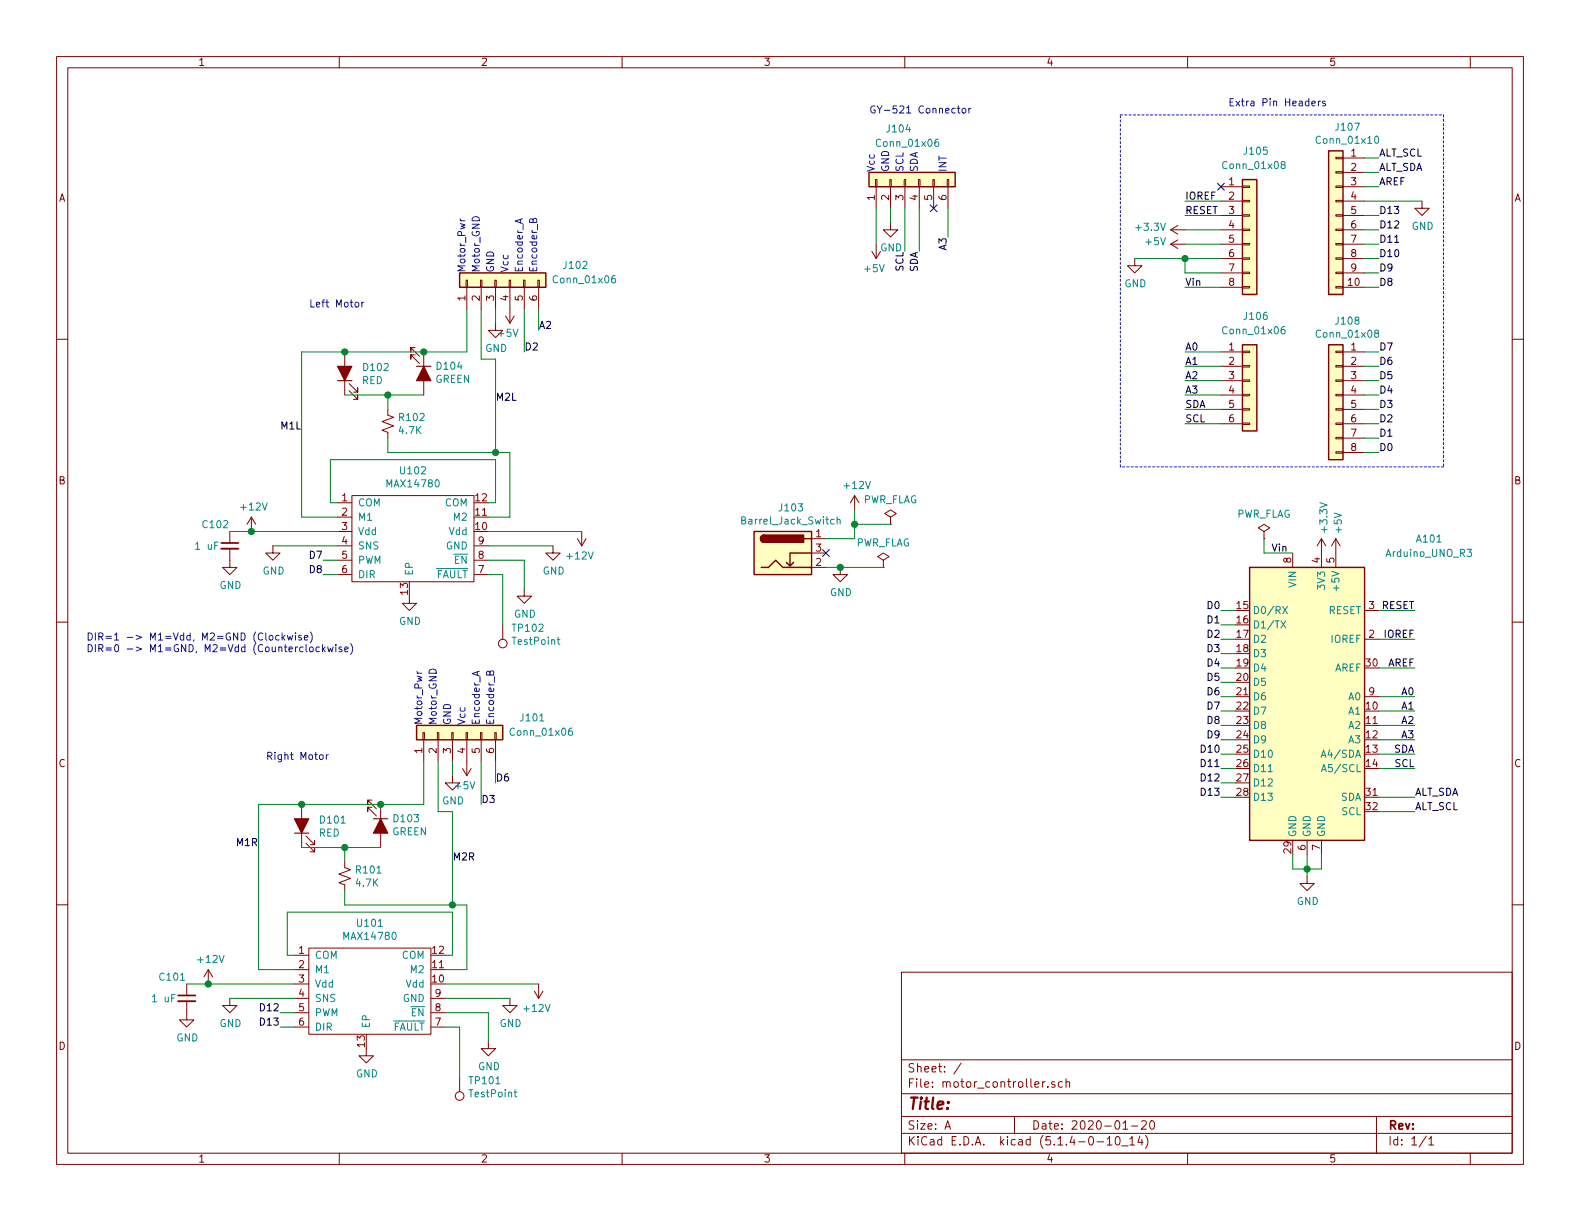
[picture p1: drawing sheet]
EESchema Schematic File Version 4
LIBS:motor_controller-cache
EELAYER 30 0
EELAYER END
$Descr A 11000 8500
encoding utf-8
Sheet 1 1
Title ""
Date "2020-01-20"
Rev ""
Comp ""
Comment1 ""
Comment2 ""
Comment3 ""
Comment4 ""
$EndDescr
$Comp
L motor_controller:MAX14780 U101
U 1 1
P 2550 6800
F 0 "U101" H 2575 7175 50  0000 C CNN
F 1 "MAX14780" H 2575 7084 50  0000 C CNN
F 2 "motor_controller:max14870" H 2550 6800 50  0001 C CNN
F 3 "https://datasheets.maximintegrated.com/en/ds/MAX14870-MAX14872.pdf" H 2550 6800 50  0001 C CNN
	1    2550 6800
	1    0    0    -1  
$EndComp
$Comp
L Connector_Generic:Conn_01x06 J106
U 1 1
P 8700 2650
F 0 "J106" H 8650 3100 50  0000 L CNN
F 1 "Conn_01x06" H 8500 3000 50  0000 L CNN
F 2 "Connector_PinHeader_2.54mm:PinHeader_1x06_P2.54mm_Vertical" H 8700 2650 50  0001 C CNN
F 3 "~" H 8700 2650 50  0001 C CNN
	1    8700 2650
	1    0    0    -1  
$EndComp
$Comp
L Connector_Generic:Conn_01x08 J105
U 1 1
P 8700 1600
F 0 "J105" H 8650 2150 50  0000 L CNN
F 1 "Conn_01x08" H 8500 2050 50  0000 L CNN
F 2 "Connector_PinHeader_2.54mm:PinHeader_1x08_P2.54mm_Vertical" H 8700 1600 50  0001 C CNN
F 3 "~" H 8700 1600 50  0001 C CNN
	1    8700 1600
	1    0    0    -1  
$EndComp
$Comp
L Connector_Generic:Conn_01x08 J108
U 1 1
P 9300 2750
F 0 "J108" H 9218 3267 50  0000 C CNN
F 1 "Conn_01x08" H 9218 3176 50  0000 C CNN
F 2 "Connector_PinHeader_2.54mm:PinHeader_1x08_P2.54mm_Vertical" H 9300 2750 50  0001 C CNN
F 3 "~" H 9300 2750 50  0001 C CNN
	1    9300 2750
	-1   0    0    -1  
$EndComp
$Comp
L Connector_Generic:Conn_01x10 J107
U 1 1
P 9300 1500
F 0 "J107" H 9218 2117 50  0000 C CNN
F 1 "Conn_01x10" H 9218 2026 50  0000 C CNN
F 2 "Connector_PinHeader_2.54mm:PinHeader_1x10_P2.54mm_Vertical" H 9300 1500 50  0001 C CNN
F 3 "~" H 9300 1500 50  0001 C CNN
	1    9300 1500
	-1   0    0    -1  
$EndComp
Wire Wire Line
	8500 2450 8250 2450
Wire Wire Line
	8500 2550 8250 2550
Wire Wire Line
	8500 2650 8250 2650
Wire Wire Line
	8500 2750 8250 2750
Wire Wire Line
	8500 2850 8250 2850
Wire Wire Line
	8500 2950 8250 2950
Text Label 8250 1500 0    50   ~ 0
RESET
Text Label 8250 1400 0    50   ~ 0
IOREF
Wire Wire Line
	8500 1400 8250 1400
Wire Wire Line
	8500 1500 8250 1500
Wire Wire Line
	8500 1600 8250 1600
Wire Wire Line
	8500 1700 8250 1700
Wire Wire Line
	8500 1900 8250 1900
Wire Wire Line
	8500 2000 8250 2000
NoConn ~ 8500 1300
Text Label 9600 3150 0    50   ~ 0
D0
Text Label 9600 3050 0    50   ~ 0
D1
Text Label 9600 2850 0    50   ~ 0
D3
Text Label 9600 2750 0    50   ~ 0
D4
Text Label 9600 2650 0    50   ~ 0
D5
Text Label 9600 2550 0    50   ~ 0
D6
Text Label 9600 2450 0    50   ~ 0
D7
Text Label 9600 2950 0    50   ~ 0
D2
Text Label 9600 2000 0    50   ~ 0
D8
Text Label 9600 1900 0    50   ~ 0
D9
Text Label 9600 1800 0    50   ~ 0
D10
Text Label 9600 1700 0    50   ~ 0
D11
Text Label 9600 1600 0    50   ~ 0
D12
Text Label 9600 1500 0    50   ~ 0
D13
Text Label 9600 1300 0    50   ~ 0
AREF
Text Label 8250 2850 0    50   ~ 0
SDA
Text Label 8250 2950 0    50   ~ 0
SCL
Wire Wire Line
	9500 1100 9600 1100
Wire Wire Line
	9500 1200 9600 1200
Wire Wire Line
	9500 1300 9600 1300
Wire Wire Line
	9500 1500 9600 1500
Wire Wire Line
	9500 1600 9600 1600
Wire Wire Line
	9500 1700 9600 1700
Wire Wire Line
	9500 1800 9600 1800
Wire Wire Line
	9500 1900 9600 1900
Wire Wire Line
	9500 2000 9600 2000
Wire Wire Line
	9500 2450 9600 2450
Wire Wire Line
	9500 2550 9600 2550
Wire Wire Line
	9500 2650 9600 2650
Wire Wire Line
	9500 2750 9600 2750
Wire Wire Line
	9500 2850 9600 2850
Wire Wire Line
	9500 2950 9600 2950
Wire Wire Line
	9500 3050 9600 3050
Wire Wire Line
	9500 3150 9600 3150
$Comp
L power:+5V #PWR0124
U 1 1
P 8250 1700
F 0 "#PWR0124" H 8250 1550 50  0001 C CNN
F 1 "+5V" V 8265 1828 50  0000 L CNN
F 2 "" H 8250 1700 50  0001 C CNN
F 3 "" H 8250 1700 50  0001 C CNN
	1    8250 1700
	0    -1   -1   0   
$EndComp
$Comp
L power:+3.3V #PWR0123
U 1 1
P 8250 1600
F 0 "#PWR0123" H 8250 1450 50  0001 C CNN
F 1 "+3.3V" V 8265 1728 50  0000 L CNN
F 2 "" H 8250 1600 50  0001 C CNN
F 3 "" H 8250 1600 50  0001 C CNN
	1    8250 1600
	0    -1   -1   0   
$EndComp
$Comp
L power:GND #PWR0122
U 1 1
P 7900 1800
F 0 "#PWR0122" H 7900 1550 50  0001 C CNN
F 1 "GND" H 7905 1627 50  0000 C CNN
F 2 "" H 7900 1800 50  0001 C CNN
F 3 "" H 7900 1800 50  0001 C CNN
	1    7900 1800
	1    0    0    -1  
$EndComp
Wire Wire Line
	7900 1800 8250 1800
Wire Wire Line
	8250 1900 8250 1800
Connection ~ 8250 1800
Wire Wire Line
	8250 1800 8500 1800
$Comp
L power:GND #PWR0125
U 1 1
P 9900 1400
F 0 "#PWR0125" H 9900 1150 50  0001 C CNN
F 1 "GND" H 9905 1227 50  0000 C CNN
F 2 "" H 9900 1400 50  0001 C CNN
F 3 "" H 9900 1400 50  0001 C CNN
	1    9900 1400
	1    0    0    -1  
$EndComp
Wire Wire Line
	9500 1400 9900 1400
Wire Notes Line
	10050 800  10050 3250
Wire Notes Line
	10050 3250 7800 3250
Wire Notes Line
	7800 3250 7800 800 
Wire Notes Line
	7800 800  10050 800 
$Comp
L power:+5V #PWR0117
U 1 1
P 6100 1700
F 0 "#PWR0117" H 6100 1550 50  0001 C CNN
F 1 "+5V" H 6115 1873 50  0000 C CNN
F 2 "" H 6100 1700 50  0001 C CNN
F 3 "" H 6100 1700 50  0001 C CNN
	1    6100 1700
	-1   0    0    1   
$EndComp
$Comp
L power:GND #PWR0118
U 1 1
P 6200 1550
F 0 "#PWR0118" H 6200 1300 50  0001 C CNN
F 1 "GND" H 6205 1377 50  0000 C CNN
F 2 "" H 6200 1550 50  0001 C CNN
F 3 "" H 6200 1550 50  0001 C CNN
	1    6200 1550
	1    0    0    -1  
$EndComp
Wire Wire Line
	6200 1450 6200 1550
Text Label 6300 1750 3    50   ~ 0
SCL
Wire Wire Line
	6300 1450 6300 1750
Text Label 6400 1750 3    50   ~ 0
SDA
Wire Wire Line
	6400 1450 6400 1750
$Comp
L power:+5V #PWR0108
U 1 1
P 3250 5300
F 0 "#PWR0108" H 3250 5150 50  0001 C CNN
F 1 "+5V" H 3265 5473 50  0000 C CNN
F 2 "" H 3250 5300 50  0001 C CNN
F 3 "" H 3250 5300 50  0001 C CNN
	1    3250 5300
	-1   0    0    1   
$EndComp
$Comp
L power:GND #PWR0107
U 1 1
P 3150 5400
F 0 "#PWR0107" H 3150 5150 50  0001 C CNN
F 1 "GND" H 3155 5227 50  0000 C CNN
F 2 "" H 3150 5400 50  0001 C CNN
F 3 "" H 3150 5400 50  0001 C CNN
	1    3150 5400
	1    0    0    -1  
$EndComp
$Comp
L power:+12V #PWR0116
U 1 1
P 5950 3550
F 0 "#PWR0116" H 5950 3400 50  0001 C CNN
F 1 "+12V" H 5965 3723 50  0000 C CNN
F 2 "" H 5950 3550 50  0001 C CNN
F 3 "" H 5950 3550 50  0001 C CNN
	1    5950 3550
	1    0    0    -1  
$EndComp
Wire Wire Line
	5750 3950 5850 3950
$Comp
L power:GND #PWR0111
U 1 1
P 3550 6950
F 0 "#PWR0111" H 3550 6700 50  0001 C CNN
F 1 "GND" H 3555 6777 50  0000 C CNN
F 2 "" H 3550 6950 50  0001 C CNN
F 3 "" H 3550 6950 50  0001 C CNN
	1    3550 6950
	1    0    0    -1  
$EndComp
Wire Wire Line
	3550 6950 3100 6950
$Comp
L power:+12V #PWR0112
U 1 1
P 3750 6850
F 0 "#PWR0112" H 3750 6700 50  0001 C CNN
F 1 "+12V" H 3765 7023 50  0000 C CNN
F 2 "" H 3750 6850 50  0001 C CNN
F 3 "" H 3750 6850 50  0001 C CNN
	1    3750 6850
	-1   0    0    1   
$EndComp
Wire Wire Line
	3100 6850 3750 6850
Text Label 8250 2000 0    50   ~ 0
Vin
Wire Wire Line
	5750 3750 5950 3750
Wire Wire Line
	5950 3550 5950 3650
Text Notes 1850 5300 0    50   ~ 0
Right Motor
Wire Wire Line
	2050 6750 1800 6750
Wire Wire Line
	3100 6750 3250 6750
Wire Wire Line
	3250 6750 3250 6300
$Comp
L power:GND #PWR0104
U 1 1
P 1600 6950
F 0 "#PWR0104" H 1600 6700 50  0001 C CNN
F 1 "GND" H 1605 6777 50  0000 C CNN
F 2 "" H 1600 6950 50  0001 C CNN
F 3 "" H 1600 6950 50  0001 C CNN
	1    1600 6950
	1    0    0    -1  
$EndComp
Wire Wire Line
	2050 6950 1600 6950
Wire Wire Line
	3100 6650 3150 6650
Wire Wire Line
	3150 6650 3150 6350
Wire Wire Line
	3150 6350 2000 6350
Wire Wire Line
	2000 6350 2000 6650
Wire Wire Line
	2000 6650 2050 6650
Text Label 3650 2450 0    50   ~ 0
D2
Text Label 3350 5600 0    50   ~ 0
D3
Wire Wire Line
	3350 5300 3350 5600
Wire Wire Line
	6600 1450 6600 1650
Text Label 3750 2300 0    50   ~ 0
A2
Text Label 3450 5450 0    50   ~ 0
D6
Wire Wire Line
	3450 5300 3450 5450
Text Label 2250 3900 2    50   ~ 0
D7
Text Label 1950 7050 2    50   ~ 0
D12
Wire Wire Line
	2050 7050 1950 7050
Text Label 1950 7150 2    50   ~ 0
D13
Wire Wire Line
	1950 7150 2050 7150
Wire Wire Line
	3200 7150 3100 7150
$Comp
L power:+12V #PWR0102
U 1 1
P 1450 6850
F 0 "#PWR0102" H 1450 6700 50  0001 C CNN
F 1 "+12V" H 1465 7023 50  0000 C CNN
F 2 "" H 1450 6850 50  0001 C CNN
F 3 "" H 1450 6850 50  0001 C CNN
	1    1450 6850
	1    0    0    -1  
$EndComp
Wire Wire Line
	2050 6850 1450 6850
$Comp
L Device:C_Small C101
U 1 1
P 1300 6950
F 0 "C101" H 1100 7100 50  0000 L CNN
F 1 "1 uF" H 1050 6950 50  0000 L CNN
F 2 "Capacitor_SMD:C_0805_2012Metric" H 1300 6950 50  0001 C CNN
F 3 "~" H 1300 6950 50  0001 C CNN
	1    1300 6950
	1    0    0    -1  
$EndComp
Wire Wire Line
	1300 6850 1450 6850
Connection ~ 1450 6850
$Comp
L power:GND #PWR0101
U 1 1
P 1300 7050
F 0 "#PWR0101" H 1300 6800 50  0001 C CNN
F 1 "GND" H 1305 6877 50  0000 C CNN
F 2 "" H 1300 7050 50  0001 C CNN
F 3 "" H 1300 7050 50  0001 C CNN
	1    1300 7050
	1    0    0    -1  
$EndComp
Wire Wire Line
	6100 1450 6100 1700
Text Notes 6100 1200 1    50   ~ 0
Vcc
Text Notes 6200 1200 1    50   ~ 0
GND
Text Notes 6300 1200 1    50   ~ 0
SCL
Text Notes 6400 1200 1    50   ~ 0
SDA
Text Notes 6600 1200 1    50   ~ 0
INT
Text Notes 6050 800  0    50   ~ 0
GY-521 Connector
$Comp
L Connector_Generic:Conn_01x06 J101
U 1 1
P 3150 5100
F 0 "J101" V 3250 4450 50  0000 L CNN
F 1 "Conn_01x06" V 3150 4250 50  0000 L CNN
F 2 "Connector_PinHeader_2.54mm:PinHeader_1x06_P2.54mm_Vertical" H 3150 5100 50  0001 C CNN
F 3 "~" H 3150 5100 50  0001 C CNN
	1    3150 5100
	0    -1   -1   0   
$EndComp
Wire Wire Line
	3150 5300 3150 5400
Text Notes 2950 5050 1    50   ~ 0
Motor_Pwr
Text Notes 3050 5050 1    50   ~ 0
Motor_GND
Text Notes 3150 5050 1    50   ~ 0
GND
Text Notes 3250 5050 1    50   ~ 0
Vcc
Text Notes 3350 5050 1    50   ~ 0
Encoder_A
Text Notes 3450 5050 1    50   ~ 0
Encoder_B
$Comp
L MCU_Module:Arduino_UNO_R3 A101
U 1 1
P 9100 4850
F 0 "A101" H 9950 5950 50  0000 C CNN
F 1 "Arduino_UNO_R3" H 9950 5850 50  0000 C CNN
F 2 "Module:Arduino_UNO_R3" H 9250 3800 50  0001 L CNN
F 3 "https://www.arduino.cc/en/Main/arduinoBoardUno" H 8900 5900 50  0001 C CNN
	1    9100 4850
	1    0    0    -1  
$EndComp
Text Label 8500 4250 2    50   ~ 0
D0
Text Label 8500 4350 2    50   ~ 0
D1
Text Label 8500 4550 2    50   ~ 0
D3
Text Label 8500 4650 2    50   ~ 0
D4
Text Label 8500 4750 2    50   ~ 0
D5
Text Label 8500 4850 2    50   ~ 0
D6
Text Label 8500 4950 2    50   ~ 0
D7
Text Label 8500 4450 2    50   ~ 0
D2
Wire Wire Line
	8600 4950 8500 4950
Wire Wire Line
	8600 4850 8500 4850
Wire Wire Line
	8600 4750 8500 4750
Wire Wire Line
	8600 4650 8500 4650
Wire Wire Line
	8600 4550 8500 4550
Wire Wire Line
	8600 4450 8500 4450
Wire Wire Line
	8600 4350 8500 4350
Wire Wire Line
	8600 4250 8500 4250
Text Label 8500 5050 2    50   ~ 0
D8
Text Label 8500 5150 2    50   ~ 0
D9
Text Label 8500 5250 2    50   ~ 0
D10
Text Label 8500 5350 2    50   ~ 0
D11
Text Label 8500 5450 2    50   ~ 0
D12
Text Label 8500 5550 2    50   ~ 0
D13
Wire Wire Line
	8600 5550 8500 5550
Wire Wire Line
	8600 5450 8500 5450
Wire Wire Line
	8600 5350 8500 5350
Wire Wire Line
	8600 5250 8500 5250
Wire Wire Line
	8600 5150 8500 5150
Wire Wire Line
	8600 5050 8500 5050
$Comp
L power:+3.3V #PWR0120
U 1 1
P 9200 3850
F 0 "#PWR0120" H 9200 3700 50  0001 C CNN
F 1 "+3.3V" V 9215 3978 50  0000 L CNN
F 2 "" H 9200 3850 50  0001 C CNN
F 3 "" H 9200 3850 50  0001 C CNN
	1    9200 3850
	1    0    0    -1  
$EndComp
$Comp
L power:+5V #PWR0121
U 1 1
P 9300 3850
F 0 "#PWR0121" H 9300 3700 50  0001 C CNN
F 1 "+5V" V 9315 3978 50  0000 L CNN
F 2 "" H 9300 3850 50  0001 C CNN
F 3 "" H 9300 3850 50  0001 C CNN
	1    9300 3850
	1    0    0    -1  
$EndComp
Text Label 9850 4250 2    50   ~ 0
RESET
Text Label 9850 4450 2    50   ~ 0
IOREF
Wire Wire Line
	9600 4450 9850 4450
Wire Wire Line
	9600 4250 9850 4250
Text Label 8850 3850 0    50   ~ 0
Vin
Text Label 9850 4650 2    50   ~ 0
AREF
Wire Wire Line
	9600 4650 9850 4650
$Comp
L power:GND #PWR0119
U 1 1
P 9100 6100
F 0 "#PWR0119" H 9100 5850 50  0001 C CNN
F 1 "GND" H 9105 5927 50  0000 C CNN
F 2 "" H 9100 6100 50  0001 C CNN
F 3 "" H 9100 6100 50  0001 C CNN
	1    9100 6100
	1    0    0    -1  
$EndComp
Wire Wire Line
	9200 5950 9200 6050
Wire Wire Line
	9200 6050 9100 6050
Wire Wire Line
	9000 6050 9000 5950
Wire Wire Line
	9100 5950 9100 6050
Connection ~ 9100 6050
Wire Wire Line
	9100 6050 9000 6050
Wire Wire Line
	9100 6050 9100 6100
Wire Wire Line
	9600 4850 9850 4850
Wire Wire Line
	9600 4950 9850 4950
Wire Wire Line
	9600 5050 9850 5050
Wire Wire Line
	9600 5150 9850 5150
Wire Wire Line
	9600 5250 9850 5250
Wire Wire Line
	9600 5350 9850 5350
Text Label 9850 4850 2    50   ~ 0
A0
Text Label 9850 4950 2    50   ~ 0
A1
Text Label 9850 5050 2    50   ~ 0
A2
Text Label 9850 5150 2    50   ~ 0
A3
Wire Wire Line
	9600 5550 9850 5550
Wire Wire Line
	9600 5650 9850 5650
Text Notes 8550 750  0    50   ~ 0
Extra Pin Headers
$Comp
L Device:LED_ALT D103
U 1 1
P 2650 5750
F 0 "D103" V 2597 5829 50  0000 L CNN
F 1 "GREEN" V 2688 5829 50  0000 L CNN
F 2 "LED_SMD:LED_0805_2012Metric" H 2650 5750 50  0001 C CNN
F 3 "~" H 2650 5750 50  0001 C CNN
	1    2650 5750
	0    1    1    0   
$EndComp
$Comp
L Device:LED_ALT D101
U 1 1
P 2100 5750
F 0 "D101" V 2139 5632 50  0000 R CNN
F 1 "RED" V 2048 5632 50  0000 R CNN
F 2 "LED_SMD:LED_0805_2012Metric" H 2100 5750 50  0001 C CNN
F 3 "~" H 2100 5750 50  0001 C CNN
	1    2100 5750
	0    -1   -1   0   
$EndComp
$Comp
L Device:R_Small_US R101
U 1 1
P 2400 6100
F 0 "R101" H 2468 6146 50  0000 L CNN
F 1 "4.7K" H 2468 6055 50  0000 L CNN
F 2 "Resistor_SMD:R_0805_2012Metric" H 2400 6100 50  0001 C CNN
F 3 "~" H 2400 6100 50  0001 C CNN
	1    2400 6100
	1    0    0    -1  
$EndComp
Wire Wire Line
	2100 5900 2400 5900
Wire Wire Line
	2400 6000 2400 5900
Connection ~ 2400 5900
Wire Wire Line
	2400 5900 2650 5900
Wire Wire Line
	1800 6750 1800 5600
Wire Wire Line
	1800 5600 2100 5600
Wire Wire Line
	2100 5600 2650 5600
Connection ~ 2100 5600
Wire Wire Line
	2650 5600 2950 5600
Wire Wire Line
	2950 5600 2950 5300
Connection ~ 2650 5600
Wire Wire Line
	3250 6300 3150 6300
Wire Wire Line
	2400 6300 2400 6200
Wire Wire Line
	3050 5300 3050 5650
Wire Wire Line
	3050 5650 3150 5650
Wire Wire Line
	3150 5650 3150 6300
Connection ~ 3150 6300
Wire Wire Line
	3150 6300 2400 6300
$Comp
L motor_controller:MAX14780 U102
U 1 1
P 2850 3650
F 0 "U102" H 2875 4025 50  0000 C CNN
F 1 "MAX14780" H 2875 3934 50  0000 C CNN
F 2 "motor_controller:max14870" H 2850 3650 50  0001 C CNN
F 3 "https://datasheets.maximintegrated.com/en/ds/MAX14870-MAX14872.pdf" H 2850 3650 50  0001 C CNN
	1    2850 3650
	1    0    0    -1  
$EndComp
$Comp
L power:+5V #PWR0110
U 1 1
P 3550 2150
F 0 "#PWR0110" H 3550 2000 50  0001 C CNN
F 1 "+5V" H 3565 2323 50  0000 C CNN
F 2 "" H 3550 2150 50  0001 C CNN
F 3 "" H 3550 2150 50  0001 C CNN
	1    3550 2150
	-1   0    0    1   
$EndComp
$Comp
L power:GND #PWR0109
U 1 1
P 3450 2250
F 0 "#PWR0109" H 3450 2000 50  0001 C CNN
F 1 "GND" H 3455 2077 50  0000 C CNN
F 2 "" H 3450 2250 50  0001 C CNN
F 3 "" H 3450 2250 50  0001 C CNN
	1    3450 2250
	1    0    0    -1  
$EndComp
$Comp
L power:GND #PWR0113
U 1 1
P 3850 3800
F 0 "#PWR0113" H 3850 3550 50  0001 C CNN
F 1 "GND" H 3855 3627 50  0000 C CNN
F 2 "" H 3850 3800 50  0001 C CNN
F 3 "" H 3850 3800 50  0001 C CNN
	1    3850 3800
	1    0    0    -1  
$EndComp
Wire Wire Line
	3850 3800 3400 3800
$Comp
L power:+12V #PWR0114
U 1 1
P 4050 3700
F 0 "#PWR0114" H 4050 3550 50  0001 C CNN
F 1 "+12V" H 4065 3873 50  0000 C CNN
F 2 "" H 4050 3700 50  0001 C CNN
F 3 "" H 4050 3700 50  0001 C CNN
	1    4050 3700
	-1   0    0    1   
$EndComp
Wire Wire Line
	3400 3700 4050 3700
Text Notes 2150 2150 0    50   ~ 0
Left Motor
Wire Wire Line
	2350 3600 2100 3600
Wire Wire Line
	3400 3600 3550 3600
Wire Wire Line
	3550 3600 3550 3150
$Comp
L power:GND #PWR0106
U 1 1
P 1900 3800
F 0 "#PWR0106" H 1900 3550 50  0001 C CNN
F 1 "GND" H 1905 3627 50  0000 C CNN
F 2 "" H 1900 3800 50  0001 C CNN
F 3 "" H 1900 3800 50  0001 C CNN
	1    1900 3800
	1    0    0    -1  
$EndComp
Wire Wire Line
	2350 3800 1900 3800
Wire Wire Line
	3400 3500 3450 3500
Wire Wire Line
	3450 3500 3450 3200
Wire Wire Line
	3450 3200 2300 3200
Wire Wire Line
	2300 3200 2300 3500
Wire Wire Line
	2300 3500 2350 3500
Wire Wire Line
	3650 2150 3650 2450
Wire Wire Line
	3750 2150 3750 2300
Wire Wire Line
	2350 3900 2250 3900
Wire Wire Line
	2250 4000 2350 4000
Wire Wire Line
	3500 4000 3400 4000
$Comp
L power:+12V #PWR0105
U 1 1
P 1750 3700
F 0 "#PWR0105" H 1750 3550 50  0001 C CNN
F 1 "+12V" H 1765 3873 50  0000 C CNN
F 2 "" H 1750 3700 50  0001 C CNN
F 3 "" H 1750 3700 50  0001 C CNN
	1    1750 3700
	1    0    0    -1  
$EndComp
Wire Wire Line
	2350 3700 1750 3700
$Comp
L Device:C_Small C102
U 1 1
P 1600 3800
F 0 "C102" H 1400 3950 50  0000 L CNN
F 1 "1 uF" H 1350 3800 50  0000 L CNN
F 2 "Capacitor_SMD:C_0805_2012Metric" H 1600 3800 50  0001 C CNN
F 3 "~" H 1600 3800 50  0001 C CNN
	1    1600 3800
	1    0    0    -1  
$EndComp
Wire Wire Line
	1600 3700 1750 3700
Connection ~ 1750 3700
$Comp
L power:GND #PWR0103
U 1 1
P 1600 3900
F 0 "#PWR0103" H 1600 3650 50  0001 C CNN
F 1 "GND" H 1605 3727 50  0000 C CNN
F 2 "" H 1600 3900 50  0001 C CNN
F 3 "" H 1600 3900 50  0001 C CNN
	1    1600 3900
	1    0    0    -1  
$EndComp
$Comp
L Connector_Generic:Conn_01x06 J102
U 1 1
P 3450 1950
F 0 "J102" V 3550 1300 50  0000 L CNN
F 1 "Conn_01x06" V 3450 1100 50  0000 L CNN
F 2 "Connector_PinHeader_2.54mm:PinHeader_1x06_P2.54mm_Vertical" H 3450 1950 50  0001 C CNN
F 3 "~" H 3450 1950 50  0001 C CNN
	1    3450 1950
	0    -1   -1   0   
$EndComp
Wire Wire Line
	3450 2150 3450 2250
Text Notes 3250 1900 1    50   ~ 0
Motor_Pwr
Text Notes 3350 1900 1    50   ~ 0
Motor_GND
Text Notes 3450 1900 1    50   ~ 0
GND
Text Notes 3550 1900 1    50   ~ 0
Vcc
Text Notes 3650 1900 1    50   ~ 0
Encoder_A
Text Notes 3750 1900 1    50   ~ 0
Encoder_B
$Comp
L Device:LED_ALT D104
U 1 1
P 2950 2600
F 0 "D104" V 2897 2679 50  0000 L CNN
F 1 "GREEN" V 2988 2679 50  0000 L CNN
F 2 "LED_SMD:LED_0805_2012Metric" H 2950 2600 50  0001 C CNN
F 3 "~" H 2950 2600 50  0001 C CNN
	1    2950 2600
	0    1    1    0   
$EndComp
$Comp
L Device:LED_ALT D102
U 1 1
P 2400 2600
F 0 "D102" V 2439 2482 50  0000 R CNN
F 1 "RED" V 2348 2482 50  0000 R CNN
F 2 "LED_SMD:LED_0805_2012Metric" H 2400 2600 50  0001 C CNN
F 3 "~" H 2400 2600 50  0001 C CNN
	1    2400 2600
	0    -1   -1   0   
$EndComp
$Comp
L Device:R_Small_US R102
U 1 1
P 2700 2950
F 0 "R102" H 2768 2996 50  0000 L CNN
F 1 "4.7K" H 2768 2905 50  0000 L CNN
F 2 "Resistor_SMD:R_0805_2012Metric" H 2700 2950 50  0001 C CNN
F 3 "~" H 2700 2950 50  0001 C CNN
	1    2700 2950
	1    0    0    -1  
$EndComp
Wire Wire Line
	2400 2750 2700 2750
Wire Wire Line
	2700 2850 2700 2750
Connection ~ 2700 2750
Wire Wire Line
	2700 2750 2950 2750
Wire Wire Line
	2100 3600 2100 2450
Wire Wire Line
	2100 2450 2400 2450
Wire Wire Line
	2400 2450 2950 2450
Connection ~ 2400 2450
Wire Wire Line
	2950 2450 3250 2450
Wire Wire Line
	3250 2450 3250 2150
Connection ~ 2950 2450
Wire Wire Line
	3550 3150 3450 3150
Wire Wire Line
	2700 3150 2700 3050
Wire Wire Line
	3350 2150 3350 2500
Wire Wire Line
	3350 2500 3450 2500
Wire Wire Line
	3450 2500 3450 3150
Connection ~ 3450 3150
Wire Wire Line
	3450 3150 2700 3150
Text Notes 600  4550 0    50   ~ 0
DIR=1 -> M1=Vdd, M2=GND (Clockwise)\nDIR=0 -> M1=GND, M2=Vdd (Counterclockwise)
$Comp
L Connector_Generic:Conn_01x06 J104
U 1 1
P 6300 1250
F 0 "J104" V 6650 1200 50  0000 L CNN
F 1 "Conn_01x06" V 6550 1000 50  0000 L CNN
F 2 "Connector_PinHeader_2.54mm:PinHeader_1x06_P2.54mm_Vertical" H 6300 1250 50  0001 C CNN
F 3 "~" H 6300 1250 50  0001 C CNN
	1    6300 1250
	0    -1   -1   0   
$EndComp
NoConn ~ 6500 1450
Text Label 1800 5900 2    50   ~ 0
M1R
Text Label 3150 6000 0    50   ~ 0
M2R
Text Label 2100 3000 2    50   ~ 0
M1L
Text Label 3450 2800 0    50   ~ 0
M2L
$Comp
L power:GND #PWR0126
U 1 1
P 2850 4150
F 0 "#PWR0126" H 2850 3900 50  0001 C CNN
F 1 "GND" H 2855 3977 50  0000 C CNN
F 2 "" H 2850 4150 50  0001 C CNN
F 3 "" H 2850 4150 50  0001 C CNN
	1    2850 4150
	1    0    0    -1  
$EndComp
$Comp
L power:GND #PWR0127
U 1 1
P 2550 7300
F 0 "#PWR0127" H 2550 7050 50  0001 C CNN
F 1 "GND" H 2555 7127 50  0000 C CNN
F 2 "" H 2550 7300 50  0001 C CNN
F 3 "" H 2550 7300 50  0001 C CNN
	1    2550 7300
	1    0    0    -1  
$EndComp
$Comp
L power:GND #PWR0115
U 1 1
P 5850 3950
F 0 "#PWR0115" H 5850 3700 50  0001 C CNN
F 1 "GND" H 5855 3777 50  0000 C CNN
F 2 "" H 5850 3950 50  0001 C CNN
F 3 "" H 5850 3950 50  0001 C CNN
	1    5850 3950
	1    0    0    -1  
$EndComp
$Comp
L power:PWR_FLAG #FLG0101
U 1 1
P 6200 3650
F 0 "#FLG0101" H 6200 3725 50  0001 C CNN
F 1 "PWR_FLAG" H 6200 3823 50  0000 C CNN
F 2 "" H 6200 3650 50  0001 C CNN
F 3 "~" H 6200 3650 50  0001 C CNN
	1    6200 3650
	1    0    0    -1  
$EndComp
Wire Wire Line
	6200 3650 5950 3650
Connection ~ 5950 3650
Wire Wire Line
	5950 3650 5950 3750
Wire Wire Line
	9000 3850 8800 3850
Wire Wire Line
	8800 3850 8800 3750
$Comp
L power:PWR_FLAG #FLG0103
U 1 1
P 6150 3950
F 0 "#FLG0103" H 6150 4025 50  0001 C CNN
F 1 "PWR_FLAG" H 6150 4123 50  0000 C CNN
F 2 "" H 6150 3950 50  0001 C CNN
F 3 "~" H 6150 3950 50  0001 C CNN
	1    6150 3950
	1    0    0    -1  
$EndComp
Wire Wire Line
	6150 3950 5850 3950
Connection ~ 5850 3950
$Comp
L power:PWR_FLAG #FLG0102
U 1 1
P 8800 3750
F 0 "#FLG0102" H 8800 3825 50  0001 C CNN
F 1 "PWR_FLAG" H 8800 3923 50  0000 C CNN
F 2 "" H 8800 3750 50  0001 C CNN
F 3 "~" H 8800 3750 50  0001 C CNN
	1    8800 3750
	1    0    0    -1  
$EndComp
Text Label 9850 5250 2    50   ~ 0
SDA
Text Label 9850 5350 2    50   ~ 0
SCL
Text Label 9850 5550 0    50   ~ 0
ALT_SDA
Text Label 9850 5650 0    50   ~ 0
ALT_SCL
Text Label 9600 1200 0    50   ~ 0
ALT_SDA
Text Label 9600 1100 0    50   ~ 0
ALT_SCL
Text Label 8250 2450 0    50   ~ 0
A0
Text Label 8250 2550 0    50   ~ 0
A1
Text Label 8250 2650 0    50   ~ 0
A2
Text Label 8250 2750 0    50   ~ 0
A3
Text Label 6600 1650 3    50   ~ 0
A3
$Comp
L power:GND #PWR0128
U 1 1
P 3400 7250
F 0 "#PWR0128" H 3400 7000 50  0001 C CNN
F 1 "GND" H 3405 7077 50  0000 C CNN
F 2 "" H 3400 7250 50  0001 C CNN
F 3 "" H 3400 7250 50  0001 C CNN
	1    3400 7250
	1    0    0    -1  
$EndComp
Wire Wire Line
	3400 7050 3400 7250
Wire Wire Line
	3100 7050 3400 7050
$Comp
L power:GND #PWR0129
U 1 1
P 3650 4100
F 0 "#PWR0129" H 3650 3850 50  0001 C CNN
F 1 "GND" H 3655 3927 50  0000 C CNN
F 2 "" H 3650 4100 50  0001 C CNN
F 3 "" H 3650 4100 50  0001 C CNN
	1    3650 4100
	1    0    0    -1  
$EndComp
Wire Wire Line
	3650 3900 3650 4100
Wire Wire Line
	3400 3900 3650 3900
Text Label 2250 4000 2    50   ~ 0
D8
$Comp
L Connector:Barrel_Jack_Switch J103
U 1 1
P 5450 3850
F 0 "J103" H 5507 4167 50  0000 C CNN
F 1 "Barrel_Jack_Switch" H 5507 4076 50  0000 C CNN
F 2 "Connector_BarrelJack:BarrelJack_CUI_PJ-102AH_Horizontal" H 5500 3810 50  0001 C CNN
F 3 "https://www.cuidevices.com/product/resource/pj-202ah.pdf" H 5500 3810 50  0001 C CNN
	1    5450 3850
	1    0    0    -1  
$EndComp
NoConn ~ 5750 3850
$Comp
L Connector:TestPoint TP102
U 1 1
P 3500 4350
F 0 "TP102" H 3442 4376 50  0000 R CNN
F 1 "TestPoint" H 3442 4467 50  0000 R CNN
F 2 "TestPoint:TestPoint_Pad_D2.0mm" H 3700 4350 50  0001 C CNN
F 3 "~" H 3700 4350 50  0001 C CNN
	1    3500 4350
	-1   0    0    1   
$EndComp
Wire Wire Line
	3500 4000 3500 4350
$Comp
L Connector:TestPoint TP101
U 1 1
P 3200 7500
F 0 "TP101" H 3142 7526 50  0000 R CNN
F 1 "TestPoint" H 3142 7617 50  0000 R CNN
F 2 "TestPoint:TestPoint_Pad_D2.0mm" H 3400 7500 50  0001 C CNN
F 3 "~" H 3400 7500 50  0001 C CNN
	1    3200 7500
	-1   0    0    1   
$EndComp
Wire Wire Line
	3200 7150 3200 7500
$EndSCHEMATC
